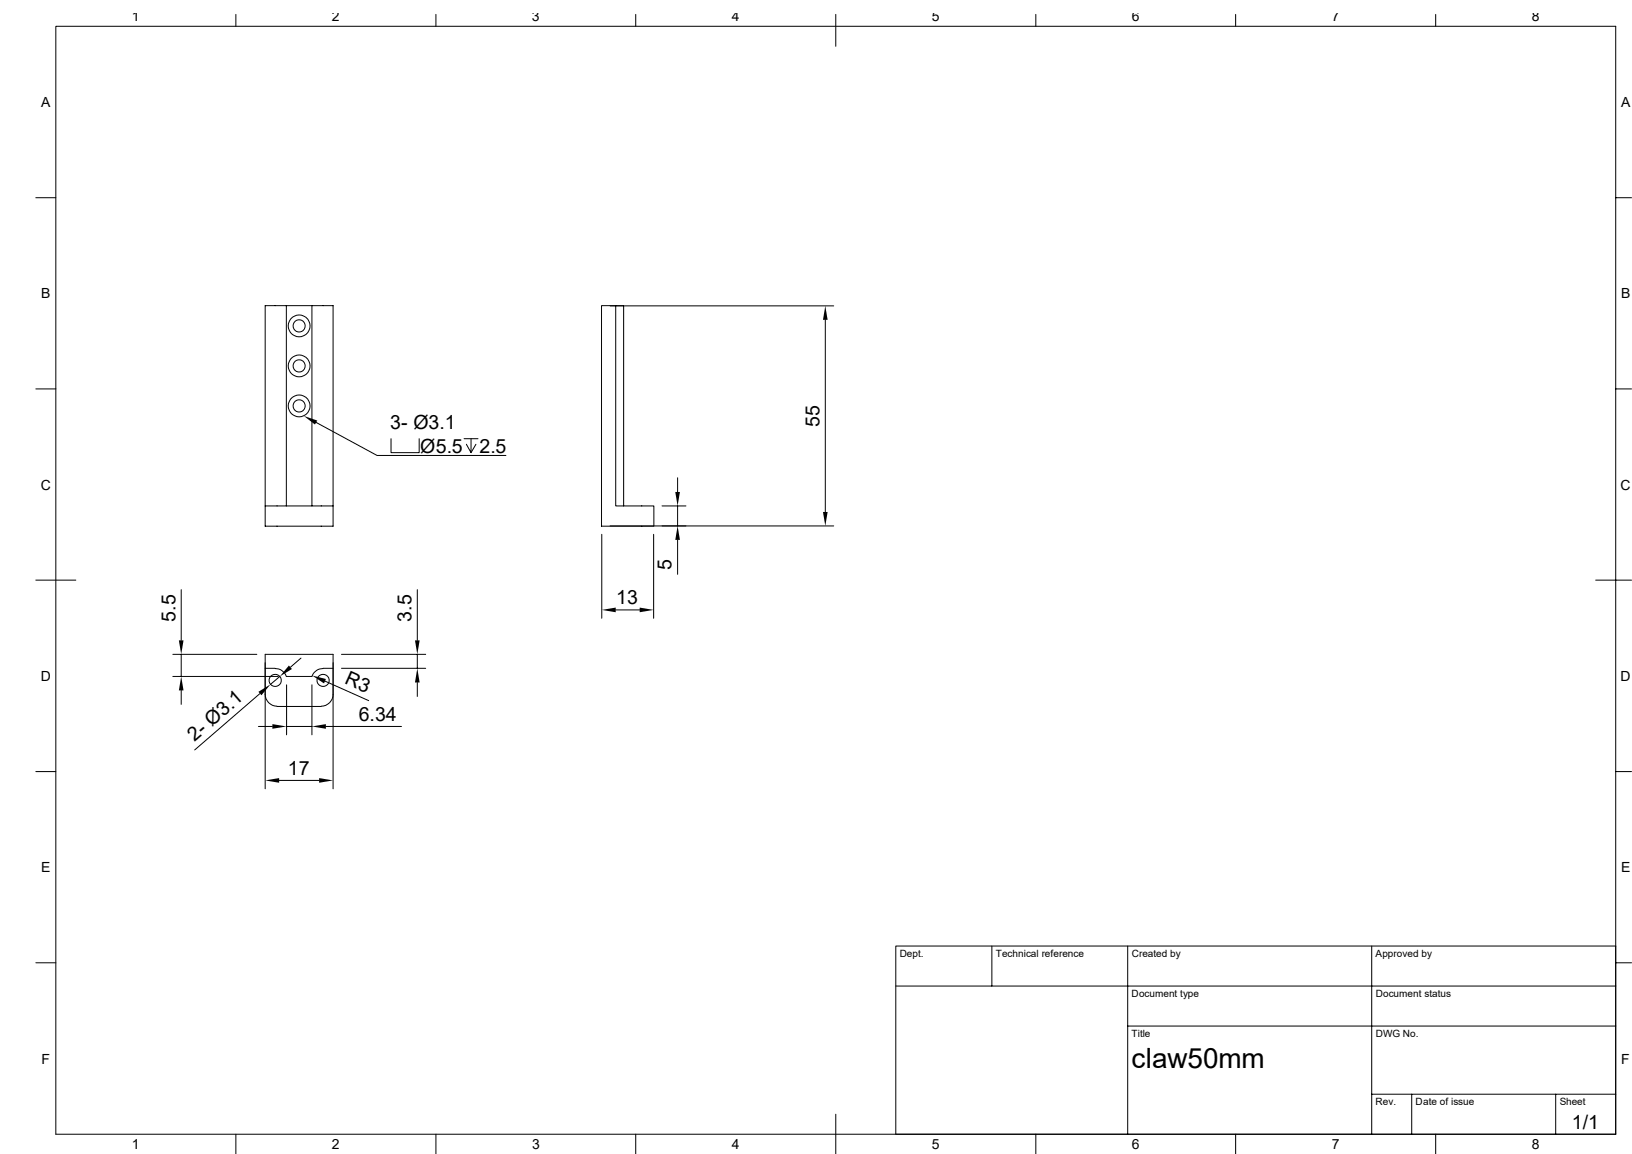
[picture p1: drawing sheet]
<svg xmlns="http://www.w3.org/2000/svg" width="297mm" height="210mm" viewBox="0 0 297 210" stroke-linecap="round" stroke-linejoin="round" font-family="sans-serif">
<g fill="none" stroke="#000" stroke-width=".18">
<path d="M10.2 4.8h283.8v201.6h-283.8zM42.9 2.6v2.2M79.3 2.6v2.2M115.7 2.6v2.2M152.1 2.6v5.8M188.5 2.6v2.2M224.9 2.6v2.2M261.3 2.6v2.2M6.5 36h3.7M294 36h2.9M52.1 55.6h-3.8v36.5M52.1 55.6v36.5"/>
<path d="M52.1 55.6h4.7M56.8 55.6h3.8v40.2h-12.3v-3.7h12.3M56.8 55.6v36.5M109.5 55.6h2.6v36.5h6.9v3.7h-9.5zM111 55.7h40.7M112.1 55.6h1.4v36.5M150.2 58.2v35M6.5 70.8h3.7M57.5 76.9l11.1 6h23.5M71.2 79.8v2.6h5.1v-2.6M84.5 79.8h2.5M85.7 79.8v2.6l-.8-1.5"/>
<path d="M294 70.8h2.9M86.6 80.9l-.9 1.5M109.5 97.2v15.3M111 95.7h40.7M119 97.2v15.3M120.5 92.1h4.3M123.3 87v2.5M123.3 92.1v3.6M123.3 98.3v6.2M6.5 105.6h7.3M31.5 119.1h15.2M33 107.3v9.2"/>
<path d="M33 119.1v4M54.8 119.8l-1.9 1.6M62.1 119.1h15.4M75.9 107.3v9.2M75.9 119.1v2.5M112.1 111h4.3M290.4 105.6h6.5M31.5 123.1h19.1M33 125.6v2.6M47 132.2h2.6M47.3 126.2l-11.9 10.3M48.3 120.6v23"/>
<path d="M48.3 121.6h1.8M50.1 121.7a2.14 2.14 0 0 1 2 1.4h4.7a2.14 2.14 0 0 1 2-1.4M50.4 128.6h8.1M50.9 123.1l-1.7 1.4M52.2 124.6v9.1M52.2 132.2h4.6M56.8 124.6v9.1M58.5 128.5a2.17 2.17 0 0 0 2.1-2.1v-7.3h-12.3v7.3a2.17 2.17 0 0 0 2.1 2.1M58.8 121.6h1.8M59.1 124l8 3.5M59.3 132.2h13.8M60.6 120.6v23"/>
<path d="M62.1 121.6h15.4M75.9 124.2v2.5M6.5 140.4h3.7M50.8 142h7.3M294 140.4h2.9M6.5 175.2h3.7M163 179.5h131M180.5 172.2v7.3M205.2 172.2v34.2M249.6 172.2v34.2M294 172.2h-131v34.2M294 175.2h2.9"/>
<path d="M205.2 186.7h88.8M249.6 199.1h44.4M256.9 199.1v7.3M283.1 199.1v7.3M42.9 206.4v3.6M79.3 206.4v3.6M115.7 206.4v3.6M152.1 202.8v7.2M188.5 206.4v3.6M224.9 206.4v3.6M261.3 206.4v3.6"/>
<circle cx="54.4" cy="59.3" r="1.98"/>
<circle cx="54.4" cy="59.3" r="1.11"/>
<circle cx="54.4" cy="73.9" r="1.98"/>
<circle cx="54.4" cy="66.6" r="1.98"/>
<circle cx="54.4" cy="66.6" r="1.11"/>
<circle cx="54.4" cy="73.9" r="1.11"/>
<circle cx="50.1" cy="123.8" r="1.11"/>
<circle cx="58.8" cy="123.8" r="1.11"/>
</g>
<g fill="#000">
<path d="M150.2 55.7l.4 2.5h-.8zM55.3 75.7l2.4 .8-.4 .8zM122.9 89.5h.8l-.4 2.6zM123.3 95.7l.4 2.6h-.8zM149.8 93.2h.8l-.4 2.5zM32.6 116.5h.8l-.4 2.6zM75.5 116.5h.9l-.5 2.6zM109.5 111l2.6-.4v.8zM116.4 110.6l2.6 .4-2.6 .4zM33 123.1l.4 2.5h-.8zM47 125.9l2.2-1.4-1.6 2zM49.6 131.8l2.6 .4-2.6 .4z"/>
<path d="M52.6 121.1l.5 .7-2.2 1.3zM56.8 122.9l2.5 .7-.3 .8zM56.8 132.2l2.5-.4v.8zM75.9 121.6l.5 2.6h-.9zM48.3 142l2.5-.4v.9zM58.1 141.6l2.5 .4-2.5 .5z"/>
</g>
<text font-size="5.1" x="206" y="194.4">claw50mm</text>
<g font-size="3.6">
<text x="149.1" y="77.7" transform="rotate(-90 149.1 77.7)">55</text>
<text x="71" y="78.1">3- Ø3.1</text>
<text x="76.5" y="82.4">Ø5.5</text>
<text x="87.2" y="82.4">2.5</text>
<text x="122.2" y="103.7" transform="rotate(-90 122.2 103.7)">5</text>
<text x="31.9" y="113.1" transform="rotate(-90 31.9 113.1)">5.5</text>
<text x="74.9" y="113.1" transform="rotate(-90 74.9 113.1)">3.5</text>
<text x="112.1" y="109.9">13</text>
<text x="62.6" y="124.3" transform="rotate(24 62.6 124.3)">R3</text>
<text x="65.3" y="131.1">6.34</text>
<text x="35.4" y="135" transform="rotate(-41 35.4 135)">2- Ø3.1</text>
<text x="52.4" y="141">17</text>
<text x="286.1" y="205.4">1/1</text>
</g>
<g font-size="2.5">
<text x="24" y="3.9">1</text>
<text x="60.4" y="3.9">2</text>
<text x="96.8" y="3.9">3</text>
<text x="133.2" y="3.9">4</text>
<text x="169.6" y="3.9">5</text>
<text x="206" y="3.9">6</text>
<text x="242.4" y="3.9">7</text>
<text x="278.8" y="3.9">8</text>
<text x="7.5" y="19.5">A</text>
<text x="295" y="19.5">A</text>
<text x="7.5" y="54.3">B</text>
<text x="295" y="54.3">B</text>
<text x="7.5" y="89.1">C</text>
<text x="294.9" y="89.1">C</text>
<text x="7.5" y="123.9">D</text>
<text x="294.9" y="123.9">D</text>
<text x="7.5" y="158.7">E</text>
<text x="295" y="158.7">E</text>
<text x="7.6" y="193.5">F</text>
<text x="295.1" y="193.5">F</text>
<text x="24" y="209.1">1</text>
<text x="60.4" y="209.1">2</text>
<text x="96.8" y="209.1">3</text>
<text x="133.2" y="209.1">4</text>
<text x="169.6" y="209.1">5</text>
<text x="206" y="209.1">6</text>
<text x="242.4" y="209.1">7</text>
<text x="278.8" y="209.1">8</text>
</g>
<g font-size="1.8">
<text x="163.7" y="174.2">Dept.</text>
<text x="181.2" y="174.2">Technical reference</text>
<text x="206" y="174.2">Created by</text>
<text x="250.4" y="174.2">Approved by</text>
<text x="206" y="181.5">Document type</text>
<text x="250.4" y="181.5">Document status</text>
<text x="206" y="188.8">Title</text>
<text x="250.4" y="188.8">DWG No.</text>
<text x="250.4" y="201.2">Rev.</text>
<text x="257.6" y="201.2">Date of issue</text>
<text x="283.9" y="201.2">Sheet</text>
</g>
</svg>
